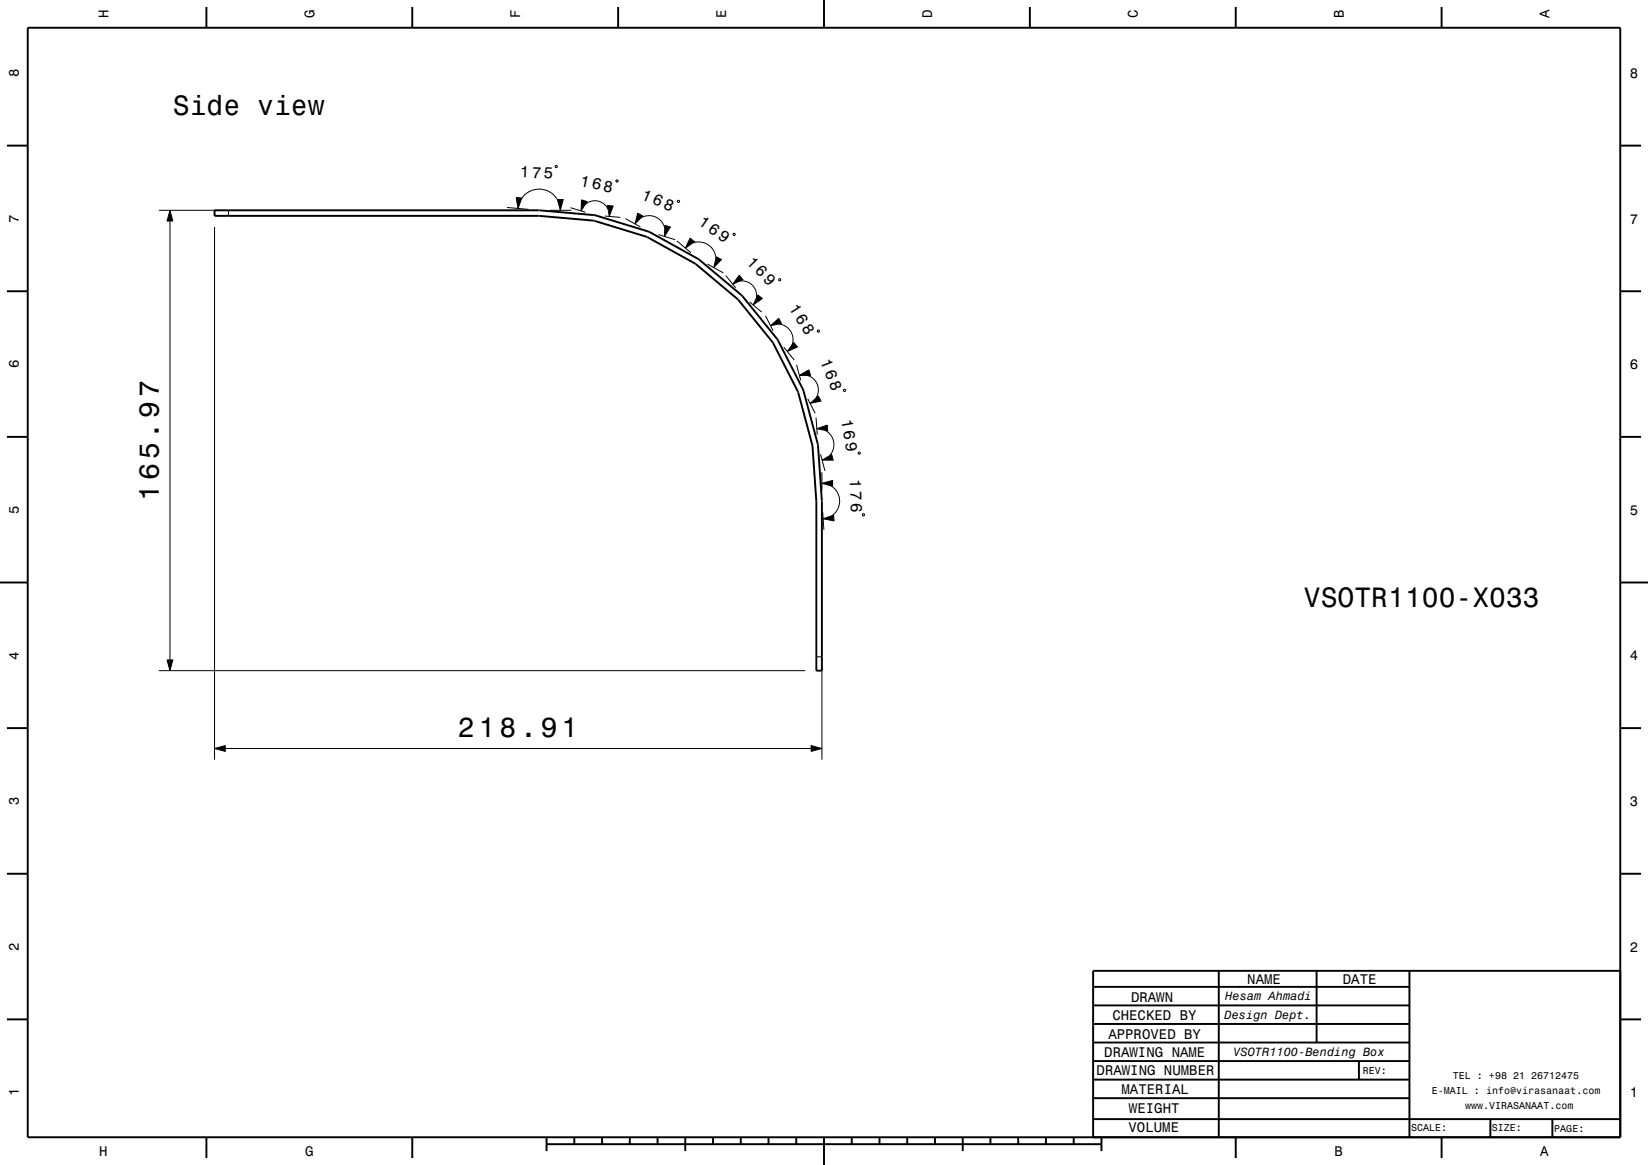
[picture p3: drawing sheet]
<svg xmlns="http://www.w3.org/2000/svg" width="297mm" height="210mm" viewBox="0 0 297 210" stroke-linecap="round" stroke-linejoin="round" font-family="sans-serif">
<g fill="none" stroke="#000" stroke-width=".18">
<path d="M28.6 37.9h10.6M30.6 37.9l.5 1.9h-1zM30.6 39.8v79.2M41.2 37.9v1M91.4 37.4l3.9 .3M93 35.6l1 .1-.6 1.9zM94 35.7a3.8 3.8 0 0 1 6.5 .3M99.1 37.9h3.9M100.1 29.9l.2-.1 .1 .3-.2 .1zM100.5 36h1l-.5 1.9zM102.8 37.4l2.7 .9M104.8 36l1 .3-1.1 1.7z"/>
<path d="M105.4 36.9a2.6 2.6 0 0 1 4.2 .8M109 38.9l2.8 .3M109.5 37l1 .1-.7 1.9zM111 32.5l.3-.1 .1 .3-.3 .1zM112.7 39.4l2.7 1.5M114.9 38.4l.9 .5-1.4 1.5zM115.5 39.3a2.9 2.9 0 0 1 4.3 1.8M122.1 36.2l.3-.1v.3l-.3 .1zM38.7 40.9v96M118.7 42.3l3 .9M119.8 40.6l1 .3-1 1.7zM122 43.4l2.5 2.2"/>
<path d="M124.4 42.9l.8 .7-1.7 1.1zM124.8 43.8a3.1 3.1 0 0 1 4.2 2.9M127.5 47.6l2.9 1.6M129.1 46.3l.9 .5-1.4 1.4zM130.8 49.7l1.8 2.2M132.2 42.1h.3l-.1 .3h-.3zM133.2 49.6l.7 .8-1.8 .8zM133.3 50.7a2.63 2.63 0 0 1 3 3M135.1 54.4l2.2 1.9M136.6 53.2l.8 .6-1.7 1.2zM138 56.9l1.3 2.7M138.9 58.7l1.5-1.3 .4 .9z"/>
<path d="M140.3 58.4a2.78 2.78 0 0 1 2.4 3.8M140.3 50.3l.3-.1 .1 .3-.3 .1zM147.3 59.6l.3-.1v.3h-.3zM141.3 62.6l1.8 2.3M143.1 61.7l.6 .8-1.8 .9zM143.5 65.7l.8 2.9M144.1 67.7l1.7-1 .3 1zM145.5 67.7a2.72 2.72 0 0 1 1.5 4.1M145.6 71.9l1.3 2.6M146 72.7l1.5-1.3 .5 .9zM147.1 75.3l.2 3.1M147.2 77.3l1.9-.7 .1 1.1z"/>
<path d="M148.7 77.6a2.88 2.88 0 0 1 .7 4.6M152.1 70.2h.3l-.1 .3h-.3zM147.9 81.9l.8 3M148.1 87.1l2-.5v1zM148.1 85.1v3.3M148.2 82.9l1.7-1 .3 1zM148.3 92.2l.2 3.3M148.3 93.5l1.9-.6 .1 1zM149.7 87.6a3.2 3.2 0 0 1 .2 5.4M154.7 81.5l.3 .1-.1 .3-.2-.1zM155.5 92.6l.3 .1-.1 .3-.3-.1zM30.1 119h1l-.5 1.9z"/>
<path d="M147.1 118.4h1M28.6 120.9h116.5M38.7 134.9l1.9-.5v1zM40.6 134.9h105.6M146.2 134.4l1.9 .5-1.9 .5zM148.1 120.4v16.5"/>
</g>
<g fill="none" stroke="#000" stroke-width=".35">
<path d="M5 5h287v200h-287zM37.2 1.3v3.7M74.3 1.3v3.7M111.4 1.3v3.7M148.5 0v5M185.6 1.3v3.7M222.7 1.3v3.7M259.8 1.3v3.7M1.2 26.3h3.8M38.7 37.9h58.4l9.9 .9 9.9 3 9.2 5 7.6 6.4 6.3 7.8 4.8 9.5 2.6 9.6 .7 10.2v30.6h-1v-30.5l-.7-10-2.5-9.6-4.7-9.1-6.1-7.6-7.7-6.5-8.7-4.9-9.8-2.9-9.8-.9h-58.4zM292 26.3h3.8M1.2 52.5h3.8"/>
<path d="M292 52.5h3.8M1.2 78.8h3.8M292 78.8h3.8M0 105h5M292 105h5M1.2 131.3h3.8M292 131.3h3.8M1.2 157.5h3.8M292 157.5h3.8M197 177.9h57M219.6 174.9v30M237.3 175v12.9"/>
<path d="M254 175v30M292 175h-95v30M1.2 183.8h3.8M197 181.2h57M197 184.6h57M197 187.9h57M197 191.3h57M197 194.6h57M197 198h57M244.9 191.3v3.3M292 183.8h3.8M37.2 205v3.8"/>
<path d="M74.3 205v3.8M98.5 206.3h100M98.5 205v2.5M103.5 205v1.3M108.5 205v1.3M113.5 205v1.3M118.5 205v1.3M123.5 205v2.5M128.5 205v1.3M133.5 205v1.3M138.5 205v1.3M143.5 205v1.3"/>
<path d="M148.5 205v5M153.5 205v1.3M158.5 205v1.3M163.5 205v1.3M168.5 205v1.3M173.5 205v2.5M178.5 205v1.3M183.5 205v1.3M188.5 205v1.3M193.5 205v1.3M197 201.7h95M198.5 205v2.5"/>
<path d="M222.7 205v3.8M259.8 205v3.8M268.6 201.7v3.3M279.8 201.8v3.2"/>
</g>
<g fill="#000">
<path d="M30.6 37.9l.5 1.9h-1z" fill-rule="evenodd"/>
<path d="M93 35.6l1 .1-.6 1.9z" fill-rule="evenodd"/>
<path d="M100.5 36h1l-.5 1.9z" fill-rule="evenodd"/>
<path d="M104.8 36l1 .3-1.1 1.7z" fill-rule="evenodd"/>
<path d="M109.5 37l1 .1-.7 1.9z" fill-rule="evenodd"/>
<path d="M114.9 38.4l.9 .5-1.4 1.5z" fill-rule="evenodd"/>
<path d="M119.8 40.6l1 .3-1 1.7z" fill-rule="evenodd"/>
<path d="M124.4 42.9l.8 .7-1.7 1.1z" fill-rule="evenodd"/>
<path d="M129.1 46.3l.9 .5-1.4 1.4z" fill-rule="evenodd"/>
<path d="M133.2 49.6l.7 .8-1.8 .8z" fill-rule="evenodd"/>
<path d="M136.6 53.2l.8 .6-1.7 1.2z" fill-rule="evenodd"/>
<path d="M138.9 58.7l1.5-1.3 .4 .9z" fill-rule="evenodd"/>
<path d="M143.1 61.7l.6 .8-1.8 .9z" fill-rule="evenodd"/>
<path d="M144.1 67.7l1.7-1 .3 1z" fill-rule="evenodd"/>
<path d="M146 72.7l1.5-1.3 .5 .9z" fill-rule="evenodd"/>
<path d="M147.2 77.3l1.9-.7 .1 1.1z" fill-rule="evenodd"/>
<path d="M148.2 82.9l1.7-1 .3 1z" fill-rule="evenodd"/>
<path d="M148.1 87.1l2-.5v1z" fill-rule="evenodd"/>
<path d="M148.3 93.5l1.9-.6 .1 1z" fill-rule="evenodd"/>
<path d="M30.1 119h1l-.5 1.9z" fill-rule="evenodd"/>
<path d="M38.7 134.9l1.9-.5v1z" fill-rule="evenodd"/>
<path d="M146.2 134.4l1.9 .5-1.9 .5z" fill-rule="evenodd"/>
</g>
<g font-size="5">
<text x="31.2" y="20.8">Side view</text>
<text x="28.6" y="90.3" transform="rotate(-90 28.6 90.3)">165.97</text>
<text x="235" y="109.5">VSOTR1100-X033</text>
<text x="82.5" y="132.9">218.91</text>
</g>
<g font-size="2.9">
<text x="93.7" y="31.9" transform="rotate(2 93.7 31.9)">175</text>
<text x="104.4" y="33.6" transform="rotate(11 104.4 33.6)">168</text>
<text x="115.5" y="35.8" transform="rotate(23 115.5 35.8)">168</text>
<text x="125.7" y="40.4" transform="rotate(35 125.7 40.4)">169</text>
<text x="134.4" y="47.4" transform="rotate(45 134.4 47.4)">169</text>
<text x="142.1" y="55.5" transform="rotate(57 142.1 55.5)">168</text>
<text x="147.8" y="65.1" transform="rotate(69 147.8 65.1)">168</text>
<text x="151.6" y="75.7" transform="rotate(80 151.6 75.7)">169</text>
<text x="153.2" y="86.4" transform="rotate(88 153.2 86.4)">176</text>
</g>
<g font-size="2.5">
<text x="19.6" y="3.3" transform="rotate(-90 19.6 3.3)">H</text>
<text x="56.7" y="3.3" transform="rotate(-90 56.7 3.3)">G</text>
<text x="93.8" y="3.3" transform="rotate(-90 93.8 3.3)">F</text>
<text x="130.9" y="3.3" transform="rotate(-90 130.9 3.3)">E</text>
<text x="168" y="3.3" transform="rotate(-90 168 3.3)">D</text>
<text x="205.1" y="3.3" transform="rotate(-90 205.1 3.3)">C</text>
<text x="242.2" y="3.3" transform="rotate(-90 242.2 3.3)">B</text>
<text x="279.3" y="3.3" transform="rotate(-90 279.3 3.3)">A</text>
<text x="3.4" y="13.9" transform="rotate(-90 3.4 13.9)">8</text>
<text x="293.7" y="14">8</text>
<text x="3.4" y="40.1" transform="rotate(-90 3.4 40.1)">7</text>
<text x="293.7" y="40.3">7</text>
<text x="3.4" y="66.4" transform="rotate(-90 3.4 66.4)">6</text>
<text x="293.7" y="66.5">6</text>
<text x="3.4" y="92.6" transform="rotate(-90 3.4 92.6)">5</text>
<text x="293.7" y="92.8">5</text>
<text x="3.4" y="118.9" transform="rotate(-90 3.4 118.9)">4</text>
<text x="293.7" y="119">4</text>
<text x="3.4" y="145.1" transform="rotate(-90 3.4 145.1)">3</text>
<text x="293.7" y="145.3">3</text>
<text x="3.4" y="171.4" transform="rotate(-90 3.4 171.4)">2</text>
<text x="293.7" y="171.5">2</text>
<text x="224.8" y="177.3">NAME</text>
<text x="242" y="177.3">DATE</text>
<text x="200.5" y="183.9">CHECKED BY</text>
<text x="203.8" y="180.5">DRAWN</text>
<text x="199" y="190.6">DRAWING NAME</text>
<text x="199.7" y="187.2">APPROVED BY</text>
<text x="3.4" y="197.6" transform="rotate(-90 3.4 197.6)">1</text>
<text x="197.6" y="193.8">DRAWING NUMBER</text>
<text x="202.1" y="197.2">MATERIAL</text>
<text x="293.7" y="197.8">1</text>
<text x="203.5" y="200.6">WEIGHT</text>
<text x="17.9" y="208.4">H</text>
<text x="55" y="208.4">G</text>
<text x="203.4" y="204.1">VOLUME</text>
<text x="240.5" y="208.4">B</text>
<text x="277.6" y="208.4">A</text>
</g>
<g font-size="2.2">
<text x="220.7" y="183.6">Design Dept.</text>
<text x="220.8" y="180.2">Hesam Ahmadi</text>
<text x="222.3" y="190.4">VSOTR1100-Bending Box</text>
</g>
<g font-size="1.8">
<text x="245.6" y="193.6">REV:</text>
<text x="258" y="197.2">E-MAIL : info@virasanaat.com</text>
<text x="261.8" y="194.6">TEL : +98 21 26712475</text>
<text x="254.3" y="203.9">SCALE:</text>
<text x="264" y="199.9">www.VIRASANAAT.com</text>
<text x="268.8" y="203.9">SIZE:</text>
<text x="280.1" y="204">PAGE:</text>
</g>
</svg>
